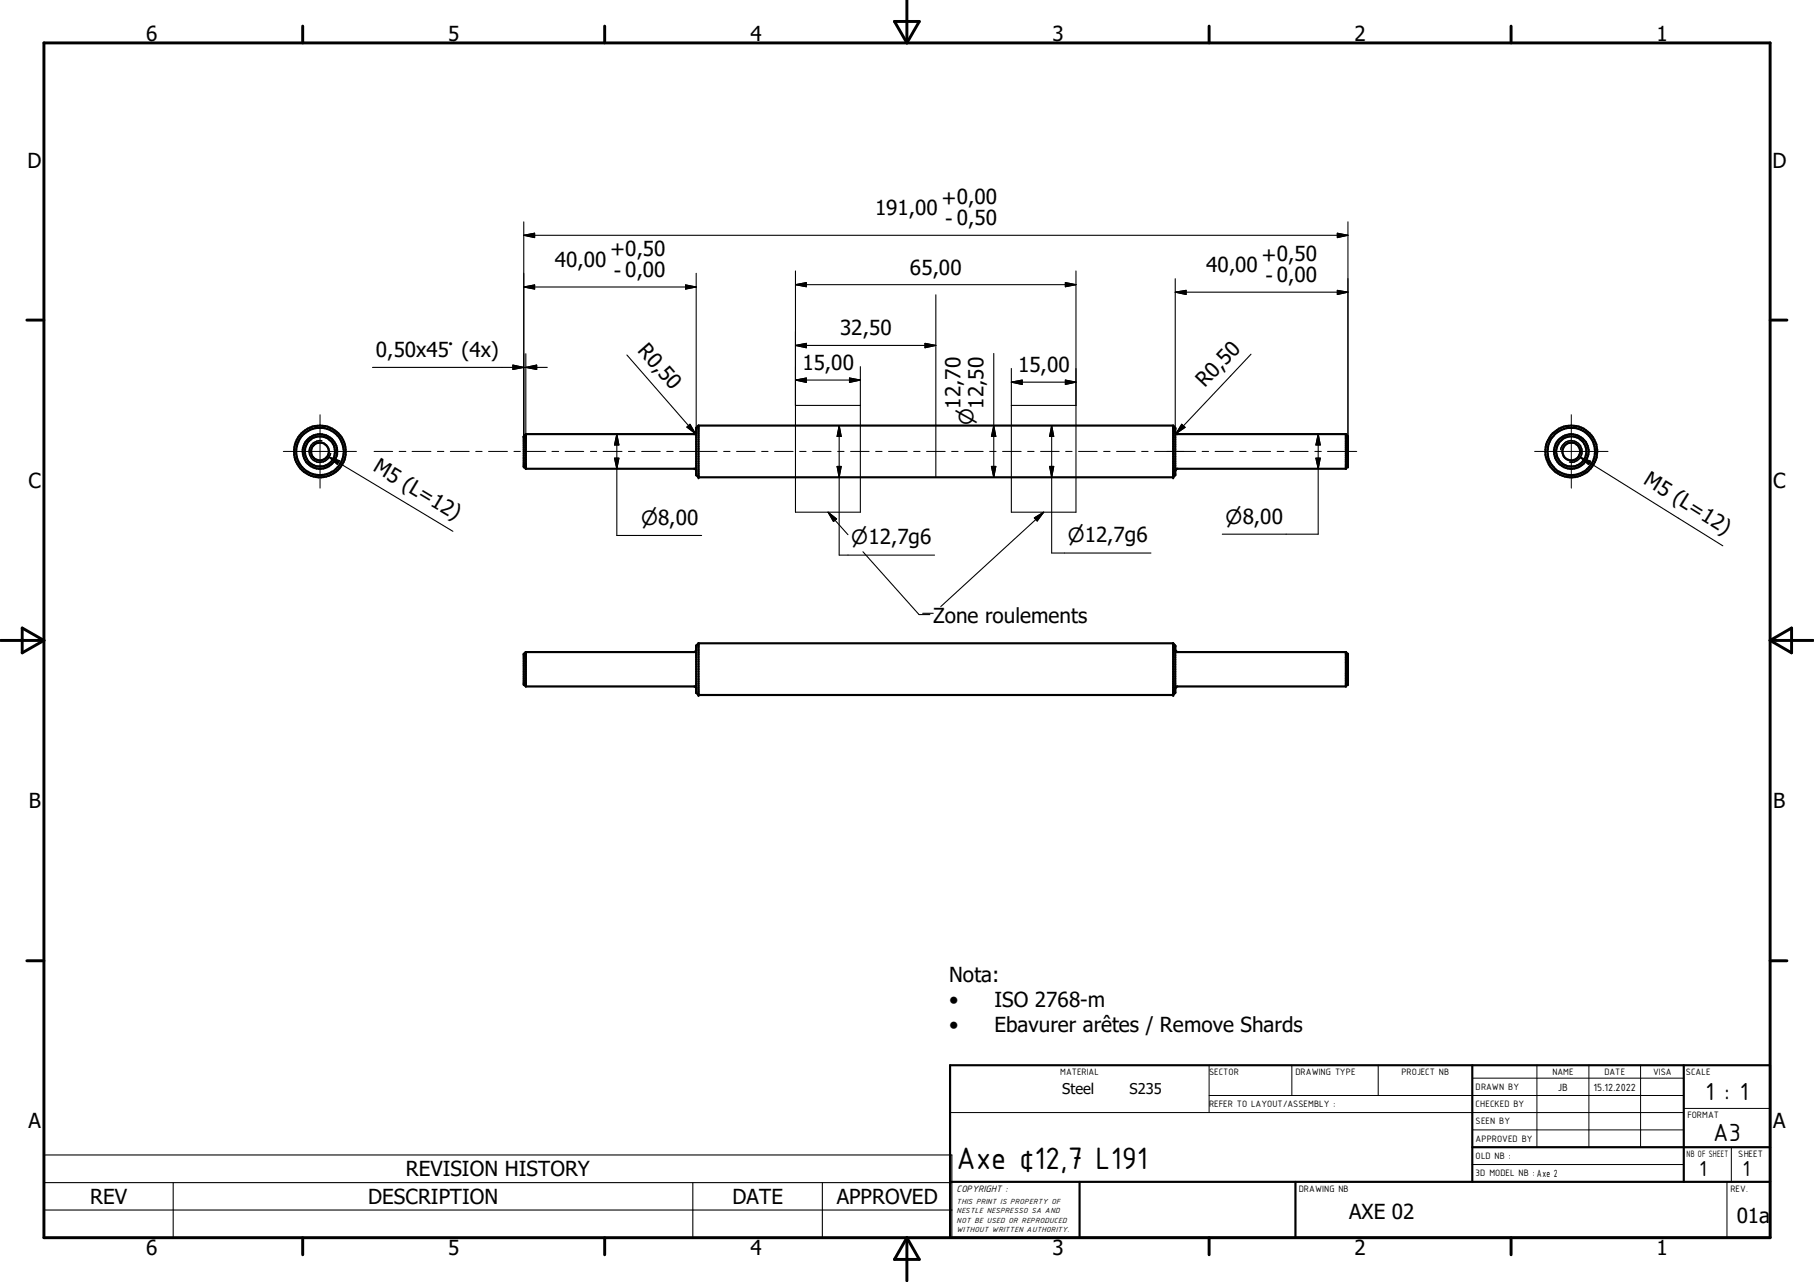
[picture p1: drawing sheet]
<svg xmlns="http://www.w3.org/2000/svg" width="297mm" height="210mm" viewBox="0 0 297 210" stroke-linecap="round" stroke-linejoin="round" font-family="sans-serif">
<g fill="none" stroke="#000" stroke-width=".35">
<path d="M86.1 71.1l-.3 .4v4.9l.3 .4M86.1 71.1v5.7M86.1 76.8h27.7l.2 .2M114 70.9l-.2 .2h-27.7M114.4 69.7v8.4M114.4 69.7l-.4 .4v7.7l.4 .3M114.4 69.7h77.7M114.4 78.1h77.7M192.1 69.7v8.4M192.1 69.7l.3 .4v7.7l-.3 .3M192.4 70.7l.3 .4h27.7M220.4 71.1v5.7"/>
<path d="M220.4 71.1l.3 .4v4.9l-.3 .4M220.4 76.8h-27.7l-.3 .3M86.1 106.8l-.3 .3v4.9l.3 .4M86.1 106.8v5.6M86.1 112.4h27.7l.2 .2M114 106.5l-.3 .3h-27.6M114.4 105.3v8.5M114.4 105.3l-.4 .4v7.8l.4 .3M114.4 105.3h77.7M114.4 113.8h77.7M192.1 105.3v8.5M192.1 105.3l.3 .4v7.8l-.3 .3"/>
<path d="M192.4 106.4l.1 .2 .3 .2h27.6M220.4 106.8v5.6M220.4 106.8l.3 .3v4.9l-.3 .4M220.4 112.4h-27.7l-.3 .3M155.6 174.4h134.3v28.2h-134.3zM241.1 174.4v19.1M275.7 174.4v19.1M155.6 193.5h134.3M176.8 193.5v9.1M212.1 193.5v9.1M241.1 187.8h48.8"/>
<circle cx="52.4" cy="73.9" r="4.2"/>
<circle cx="52.4" cy="73.9" r="1.46"/>
<circle cx="52.4" cy="73.9" r="2.49"/>
<circle cx="52.4" cy="73.9" r="2.83"/>
<circle cx="52.4" cy="73.9" r="3.9"/>
<circle cx="257.3" cy="73.9" r="4.2"/>
<circle cx="257.3" cy="73.9" r="2.47"/>
<circle cx="257.3" cy="73.9" r="2.84"/>
<circle cx="257.3" cy="73.9" r="1.47"/>
<circle cx="257.3" cy="73.9" r="3.9"/>
</g>
<g fill="#000">
<circle cx="85.8" cy="71.5" r=".18"/>
<circle cx="85.8" cy="76.4" r=".18"/>
<circle cx="114" cy="70.1" r=".18"/>
<circle cx="114.4" cy="78.1" r=".18"/>
<circle cx="192.1" cy="78.1" r=".18"/>
<circle cx="192.4" cy="70.1" r=".18"/>
<circle cx="220.7" cy="76.4" r=".18"/>
<circle cx="220.7" cy="71.5" r=".18"/>
<circle cx="85.8" cy="112" r=".18"/>
<circle cx="86.1" cy="106.8" r=".18"/>
<circle cx="114" cy="105.7" r=".18"/>
<circle cx="114.4" cy="113.8" r=".18"/>
<circle cx="192.1" cy="113.8" r=".18"/>
<circle cx="192.4" cy="105.7" r=".18"/>
<circle cx="220.4" cy="106.8" r=".18"/>
<circle cx="220.7" cy="112" r=".18"/>
</g>
<path d="M52.7 72.2a1.76 1.76 0 0 0-2 1.4 1.76 1.76 0 0 0 1.4 2.1 1.76 1.76 0 0 0 2-1.4M255.6 73.6a1.76 1.76 0 0 1 2-1.4 1.76 1.76 0 0 1 1.4 2 1.76 1.76 0 0 1-2 1.4" fill="none" stroke="#000" stroke-width=".25"/>
<g fill="none" stroke="#000" stroke-width=".48">
<path d="M7.2 7h282.7v195.6h-282.7zM49.6 4.3v2.7M99 4.3v2.7M146.5 3.5h4l-2 3.5zM148.5 0v7M198 4.3v2.7M247.4 4.3v2.7M4.4 52.4h2.8M289.9 52.4h2.7M.1 104.9h7.1M3.6 102.8l3.6 2.1-3.6 2zM289.9 104.9h7"/>
<path d="M289.9 104.9l3.5-2.1v4.1zM4.4 157.3h2.8M289.9 157.3h2.7M49.6 202.6v2.8M99 202.6v2.8M148.5 202.6v7.1M148.5 202.6l2 3.6h-4zM198 202.6v2.8M247.4 202.6v2.8"/>
</g>
<g fill="none" stroke="#000" stroke-width=".16">
<path d="M46.4 73.9h12M52.4 67.9v12M61.3 73.9h3M65.4 73.9h1.1M67.5 73.9h3.1M71.6 73.9h1.1M73.7 73.9h3.1M77.9 73.9h1M80 73.9h3.1M84.2 73.9h1M86.3 73.9h3.1M90.4 73.9h1.1"/>
<path d="M92.5 73.9h3.1M96.7 73.9h1M98.8 73.9h3.1M102.9 73.9h1.1M105.1 73.9h3M109.2 73.9h1M111.3 73.9h6.1M118.5 73.9h1M120.6 73.9h3.1M124.7 73.9h1.1M126.8 73.9h3.1M130.9 73.9h1.1"/>
<path d="M133.1 73.9h3M137.2 73.9h1M139.3 73.9h3M143.4 73.9h1M145.5 73.9h3M149.6 73.9h1.1M151.7 73.9h3.1M155.8 73.9h1.1M157.9 73.9h3.1M162 73.9h1.1M164.2 73.9h3M168.3 73.9h1"/>
<path d="M170.4 73.9h3M174.5 73.9h1.1M176.6 73.9h3.1M180.7 73.9h1.1M182.8 73.9h3.1M186.9 73.9h1.1M189.1 73.9h6.7M196.8 73.9h1.1M199 73.9h2.9M203 73.9h1M205.1 73.9h3M209.1 73.9h1.1"/>
<path d="M211.2 73.9h3M215.3 73.9h1.1M217.4 73.9h4.8M251.3 73.9h12M257.3 67.9v12M198 179.4h77.7M198 174.4v7.8M211.5 174.4v5M225.7 174.4v5M241.1 176.5h34.6M251.7 174.4v13.4M260.2 174.4v13.4"/>
<path d="M268.6 174.4v13.4M155.6 182.2h120.1M241.1 190.7h34.6M241.1 185h34.6M275.7 181.5h14.2M282.8 193.5v9.1M283.5 187.8v5.7"/>
</g>
<g fill="none" stroke="#000" stroke-width=".18">
<path d="M85.8 38.5l1.7-.3v.7zM85.8 38.5h134.9M85.8 36.3v35.2M219 38.2l1.7 .3-1.7 .4zM220.7 36.3v35.2M84 59.8l1.8 .4-1.8 .3zM85.8 47l1.7-.3v.6zM85.8 47h28.2M86.1 57.9v13.2M102.7 58.1l11 12.6M112.3 46.7l1.7 .3-1.7 .3zM114 44.7v25.4"/>
<path d="M130.3 56.6l1.7-.4v.7zM130.3 46.6l1.7-.3v.6zM130.3 44.4v39.5h10.6v-23.9M130.3 56.6h22.9M130.3 46.6h45.9M151.5 56.2l1.7 .4-1.7 .3zM153.2 48.3v29.8M162.7 57.9v20.2M174.5 46.3l1.7 .3-1.7 .3zM176.2 44.4v39.5h-10.6v-23.6M192.4 47.8l1.8-.3v.7zM192.4 47.8h28.3"/>
<path d="M192.4 45.6v24.5M204.8 58l-12 12.7M219 47.5l1.7 .3-1.7 .4zM53.9 74.8l1.7 .6-.4 .6zM53.9 74.8l20.3 12.2M61 60.2h28.6M86.1 60.2l1.8-.4v.7zM100.6 75h.7l-.3 1.8zM101 71.1l.3 1.8h-.7zM101 71.1v16.6h13.9M112.5 69.9l.5-.4 .9 1.5zM113.7 70.7h.1"/>
<path d="M113.7 70.7l-1-1 1.2 1.3M130.3 62.2l1.7-.3v.7zM130.3 66.4h10.6M130.3 62.2h10.6M137.1 76.4h.6l-.3 1.7zM137.4 69.7l.3 1.8h-.6zM137.4 69.7v21.2h15.6M139.1 61.9l1.8 .3-1.8 .4zM162.3 76.4h.8l-.4 1.7zM162.7 69.7l.4 1.8h-.8zM165.6 62.6l1.8-.4v.7zM165.6 66.4h10.6"/>
<path d="M165.6 62.6h10.6M171.9 76.4h.6l-.3 1.7zM172.2 69.7l.3 1.8h-.6zM172.2 69.7v20.9h16.3M174.5 62.2l1.7 .4-1.7 .3zM192.8 70.7h.1M192.8 70.7l1-1-1.2 1.3M193.5 69.5l.6 .5-1.5 1zM215.5 75h.7l-.3 1.8zM215.9 71.1l.3 1.8h-.7zM215.9 71.1v16.4h-15.8M258.8 74.9l1.7 .6-.4 .6z"/>
<path d="M258.8 74.9l23.3 14.5M135.6 83.9l1.4 1.1-.5 .4zM135.6 83.9l3.2 3.6M141.3 90.3l9.2 10.3h1.8M169.4 84.8l1.5-.9-1.1 1.4zM170.9 83.9l-16.9 15.4M151.1 100.4h1.7M7.2 189.1h148.7v13.5h-148.7zM7.2 193.6h148.7M7.2 198.1h148.7M28.4 193.6v9M113.4 193.6v9"/>
<path d="M134.7 193.6v9"/>
</g>
<g fill="#000">
<path d="M85.8 38.5l1.7-.3v.7zM219 38.2l1.7 .3-1.7 .4zM85.8 47l1.7-.3v.6zM86.1 60.2l1.8-.4v.7zM112.3 46.7l1.7 .3-1.7 .3zM130.3 56.6l1.7-.4v.7zM130.3 46.6l1.7-.3v.6zM151.5 56.2l1.7 .4-1.7 .3zM174.5 46.3l1.7 .3-1.7 .3zM192.4 47.8l1.8-.3v.7zM219 47.5l1.7 .3-1.7 .4zM53.9 74.8l1.7 .6-.4 .6z"/>
<path d="M84 59.8l1.8 .4-1.8 .3zM100.6 75h.7l-.3 1.8zM101 71.1l.3 1.8h-.7zM112.5 69.9l.5-.4 .9 1.5zM130.3 62.2l1.7-.3v.7zM137.1 76.4h.6l-.3 1.7zM137.4 69.7l.3 1.8h-.6zM139.1 61.9l1.8 .3-1.8 .4zM162.3 76.4h.8l-.4 1.7zM162.7 69.7l.4 1.8h-.8zM165.6 62.6l1.8-.4v.7zM171.9 76.4h.6l-.3 1.7z"/>
<path d="M172.2 69.7l.3 1.8h-.6zM174.5 62.2l1.7 .4-1.7 .3zM193.5 69.5l.6 .5-1.5 1zM215.5 75h.7l-.3 1.8zM215.9 71.1l.3 1.8h-.7zM258.8 74.9l1.7 .6-.4 .6zM135.6 83.9l1.4 1.1-.5 .4zM169.4 84.8l1.5-.9-1.1 1.4z"/>
</g>
<text font-size="5.5" x="156.6" y="191.4">Axe ¢12,7 L191</text>
<g font-size="4.4">
<text x="279.3" y="180">1 : 1</text>
<text x="280.5" y="186.8">A3</text>
</g>
<g font-size="3.8">
<text x="278.3" y="192.6">1</text>
<text x="285.3" y="192.6">1</text>
</g>
<g font-size="3.4">
<text x="24" y="6.8">6</text>
<text x="73.4" y="6.8">5</text>
<text x="122.9" y="6.8">4</text>
<text x="172.3" y="6.8">3</text>
<text x="221.8" y="6.8">2</text>
<text x="271.3" y="6.8">1</text>
<text x="4.5" y="27.5">D</text>
<text x="290.2" y="27.5">D</text>
<text x="143.3" y="35.2">191,00</text>
<text x="154.2" y="33.6">+0,00</text>
<text x="99.9" y="42">+0,50</text>
<text x="154.8" y="37">- 0,50</text>
<text x="90.8" y="43.6">40,00</text>
<text x="100.5" y="45.5">- 0,00</text>
<text x="149" y="45">65,00</text>
<text x="197.5" y="44.5">40,00</text>
<text x="206.6" y="42.9">+0,50</text>
<text x="207.2" y="46.3">- 0,00</text>
<text x="61.5" y="58.4">0,50x45° (4x)</text>
<text x="104.3" y="57.5" transform="rotate(49 104.3 57.5)">R0,50</text>
<text x="137.6" y="54.9">32,50</text>
<text x="131.4" y="60.6">15,00</text>
<text x="166.7" y="60.9">15,00</text>
<text x="197.3" y="63.6" transform="rotate(-47 197.3 63.6)">R0,50</text>
<text x="157.3" y="66.9" transform="rotate(-90 157.3 66.9)">12,70</text>
<text x="161" y="66.9" transform="rotate(-90 161 66.9)">12,50</text>
<text x="60.9" y="77" transform="rotate(31 60.9 77)">M5 (L=12)</text>
<text x="4.7" y="79.9">C</text>
<text x="269" y="79.2" transform="rotate(32 269 79.2)">M5 (L=12)</text>
<text x="290.4" y="79.9">C</text>
<text x="152.8" y="101.9">Zone roulements</text>
<text x="4.7" y="132.3">B</text>
<text x="290.4" y="132.3">B</text>
<text x="155.4" y="160.7">Nota:</text>
<text x="155.4" y="164.8">•</text>
<text x="162.9" y="164.8">ISO 2768-m</text>
<text x="155.4" y="168.9">•</text>
<text x="162.9" y="168.9">Ebavurer arêtes / Remove Shards</text>
<text x="4.7" y="184.7">A</text>
<text x="290.4" y="184.7">A</text>
<text x="14.8" y="197.1">REV</text>
<text x="60.3" y="197.1">DESCRIPTION</text>
<text x="66.5" y="192.6">REVISION HISTORY</text>
<text x="120" y="197.1">DATE</text>
<text x="137" y="197.1">APPROVED</text>
<text x="220.9" y="199.6">AXE 02</text>
<text x="284.4" y="200.2">01a</text>
<text x="24" y="205.4">6</text>
<text x="73.4" y="205.4">5</text>
<text x="122.9" y="205.4">4</text>
<text x="172.3" y="205.4">3</text>
<text x="221.8" y="205.4">2</text>
<text x="271.3" y="205.4">1</text>
</g>
<g font-size="3.2">
<text x="159.4" y="69.6" transform="rotate(-90 159.4 69.6)">⌀</text>
<text x="105" y="86">⌀8,00</text>
<text x="139.4" y="89.1">⌀12,7g6</text>
<text x="174.8" y="88.8">⌀12,7g6</text>
<text x="200.7" y="85.8">⌀8,00</text>
</g>
<g font-size="2.4">
<text x="173.9" y="179.2">Steel</text>
<text x="185" y="179.2">S235</text>
</g>
<g font-size="1.8">
<text x="255.1" y="178.6">JB</text>
<text x="260.9" y="178.6">15.12.2022</text>
</g>
<g font-size="1.6">
<text x="173.6" y="176.1">MATERIAL</text>
<text x="198" y="176.1">SECTOR</text>
<text x="212.1" y="176.1">DRAWING TYPE</text>
<text x="229.5" y="176.1">PROJECT NB</text>
<text x="241.6" y="178.5">DRAWN BY</text>
<text x="254.2" y="176.1">NAME</text>
<text x="262.7" y="176.1">DATE</text>
<text x="270.7" y="176.1">VISA</text>
<text x="276.1" y="176.1">SCALE</text>
<text x="198" y="181.3">REFER TO LAYOUT/ASSEMBLY :</text>
<text x="241.6" y="181.3">CHECKED BY</text>
<text x="241.6" y="184.1">SEEN BY</text>
<text x="276.3" y="183.1">FORMAT</text>
<text x="241.6" y="187">APPROVED BY</text>
<text x="241.6" y="189.8">OLD NB :</text>
<text x="276.2" y="189.5">NB OF SHEET</text>
<text x="284.6" y="189.5">SHEET</text>
<text x="156.6" y="195.1">COPYRIGHT :</text>
<text x="212.7" y="195.1">DRAWING NB</text>
<text x="241.6" y="192.6">3D MODEL NB : Axe 2</text>
<text x="283.4" y="195.1">REV.</text>
</g>
<g font-size="1.3">
<text x="156.6" y="197.2">THIS PRINT IS PROPERTY OF</text>
<text x="156.6" y="198.7">NESTLE NESPRESSO SA AND</text>
<text x="156.6" y="200.2">NOT BE USED OR REPRODUCED</text>
<text x="156.6" y="201.7">WITHOUT WRITTEN AUTHORITY.</text>
</g>
</svg>
